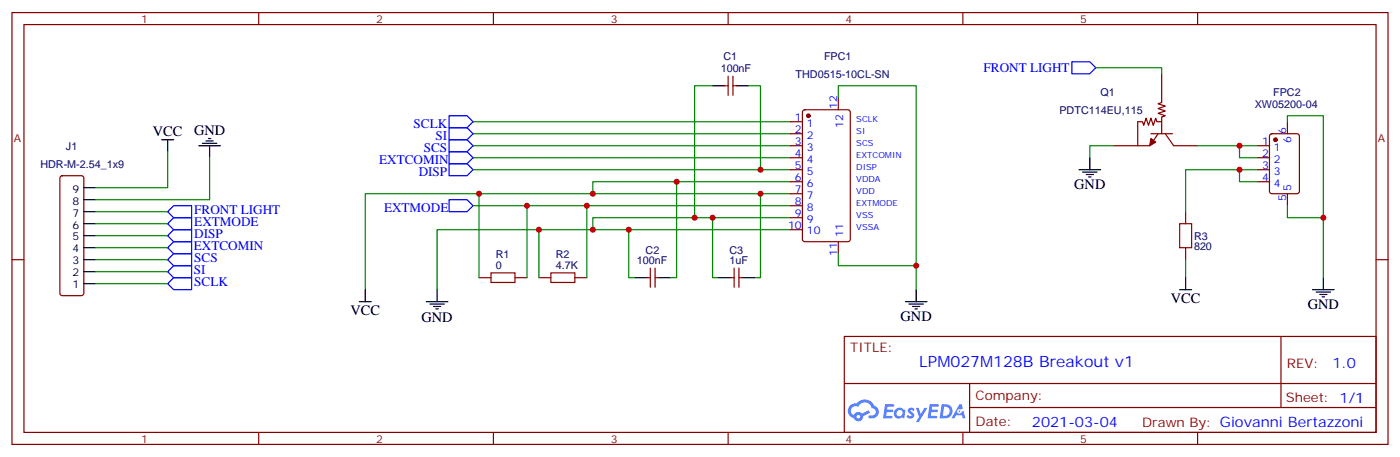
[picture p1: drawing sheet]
<svg xmlns="http://www.w3.org/2000/svg" width="412mm" height="134mm" viewBox="0 0 412 134" stroke-linecap="round" stroke-linejoin="round" font-family="sans-serif">
<g fill="none" stroke="#870000" stroke-width=".35">
<path d="M3.5 3.7h405.4v127h-405.4zM7.1 7.2h398.2v120h-398.2zM76.2 3.7v3.5M145.3 3.7v3.5M214.5 3.7v3.5M283.6 3.7v3.5M352.8 3.7v3.5M3.5 76.4h3.6M405.3 76.4h3.6M248.7 99h156.6v28.2h-156.6zM377.3 99v20.9M248.7 112.8h156.5"/>
<path d="M285.6 119.9h119.6M285.6 112.8v14.1M76.2 127.2v3.5M145.3 127.2v3.5M214.5 127.2v3.5M283.6 127.2v3.5M352.8 127.2v3.5"/>
</g>
<g fill="#5487ff">
<path d="M267.7 120.1a1.22 1.22 0 0 1 1.7 .3l-.4 .6a.47 .47 0 0 0-.3-.4 .47 .47 0 0 0-.5 .2l.1 .2a1.14 1.14 0 0 1 .8 1.7 1.14 1.14 0 0 1-1.9 0l-.2-.2 .5-.5 .7 .4a.29 .29 0 0 0 .3-.2 .29 .29 0 0 0-.2-.4 1.04 1.04 0 0 1-.6-1.7z"/>
<path d="M260.7 118.9h2.4l.3 .2-.2 .5h-1.8l-.1 .9h1.5l.3 .3-.3 .4h-1.6l-.2 1.1 1.7 .1 .2 .3-.2 .3h-2.6z"/>
<path d="M273.8 118.9h2.4l.3 .2-.1 .5h-1.8l-.2 .9h1.6l.3 .3-.4 .4h-1.6l-.1 1.1 1.7 .1 .2 .3-.2 .3h-2.6z"/>
<path d="M282.6 118.9h.7l.3 1.2-.6 .4a.69 .69 0 0 0-1 .2 .69 .69 0 0 0 .4 1 .69 .69 0 0 0 .9-.6l.5-.3 .6 2.2h-.8l-.2-.9h-1.8l-.5 .9h-.8z"/>
<path d="M269.8 120h.8l.6 1.8 1.1-1.8h.9l-2.6 4.2h-.8l.9-1.6z"/>
<path d="M277.4 118.9l-.6 4.1h1.3a2.11 2.11 0 0 0 2.5-2.1 2.11 2.11 0 0 0-2.5-2zM278.1 119.6a1.39 1.39 0 0 1 1.7 1.4 1.39 1.39 0 0 1-1.8 1.3h-.3z"/>
<path d="M263.7 120.5a1.54 1.54 0 0 0-.1 2.1 1.54 1.54 0 0 0 2.2 .2l.6 .2 .3-2.3-.2-.2-.4-.1a1.49 1.49 0 0 0-2.4 .1zM264 121.5a.94 .94 0 0 1 1.8 0 .94 .94 0 0 1-1.8 0z"/>
<path d="M250.4 119.3a2.18 2.18 0 0 0 1.1 3.7 1.44 1.44 0 0 0 1.6 .9 1.44 1.44 0 0 0 1.2-1.5l2-1-.5-.7-1.9 .9a1.47 1.47 0 0 0-2.4 .5 1.39 1.39 0 0 1-.7-2 1.39 1.39 0 0 1 2-.4 2.12 2.12 0 0 1 2.2-1.3 2.12 2.12 0 0 1 1.9 1.6 1.14 1.14 0 0 1 1.1 1.5 1.14 1.14 0 0 1-1.7 .7 .43 .43 0 0 0-.5 .3 .43 .43 0 0 0 .4 .5 1.98 1.98 0 0 0 2.5-1.2 1.98 1.98 0 0 0-1.2-2.5 3.1 3.1 0 0 0-5.3-.7l-.9 .1zM252.3 122.6a.55 .55 0 0 1 1.1 0 .55 .55 0 0 1-1.1 0z"/>
<circle cx="282.6" cy="121" r=".26"/>
</g>
<g fill="none" stroke="#00f" stroke-width=".35">
<path d="M315.7 18.2h5.3l1.8 1.7-1.8 1.8h-5.3zM132.3 34h5.3l1.7 1.8-1.7 1.8h-5.3zM132.3 37.6h5.3l1.7 1.7-1.7 1.8h-5.3zM132.3 41.1h5.3l1.7 1.8-1.7 1.7h-5.3zM132.3 44.6h5.3l1.7 1.8-1.7 1.8h-5.3zM132.3 48.2h5.3l1.7 1.7-1.7 1.8h-5.3zM132.3 58.7h5.3l1.7 1.8-1.7 1.8h-5.3zM49.4 65.8l1.8-1.8h5.2v3.6h-5.2zM49.4 69.3l1.8-1.7h5.2v3.5h-5.2zM49.4 72.8l1.8-1.7h5.2v3.5h-5.2zM49.4 76.4l1.8-1.8h5.2v3.5h-5.2zM49.4 79.9l1.8-1.8h5.2v3.6h-5.2z"/>
<path d="M49.4 62.3l1.8-1.8h5.2v3.5h-5.2zM49.4 83.4l1.8-1.7h5.2v3.5h-5.2z"/>
</g>
<g fill="none" stroke="#008700" stroke-width=".35">
<path d="M322.8 19.9h19.4v1.8M139.3 35.8h93.5M139.3 39.3h93.5M209.9 25.2h-5.3v38.8M220.5 25.2h3.5v24.7M246.9 28.8v-3.6h23v60M379.2 35.8v-1.8h10.6v47.7M49.4 44.6v10.6h-21.2M61.7 46.4v12.3h-33.5M139.3 42.9h93.5M139.3 46.4h93.5M139.3 49.9h93.5"/>
<path d="M141.1 57v24.7M199.3 53.4v28.3h-1.7M224 57v24.7h-1.8M232.8 57h-125.2v28.2M232.8 53.4h-58.2v3.6M328.1 42.9h-7.1v3.5M352.8 42.9h17.6M365.1 42.9v3.5h5.3M365.1 49.9v3.5h5.3M370.4 49.9h-21.2v12.4M28.2 79.9h21.2M28.2 76.4h21.2"/>
<path d="M28.2 72.8h21.2M28.2 69.3h21.2M28.2 65.8h21.2M28.2 62.3h21.2M139.3 60.5h93.5M155.2 60.5v21.2M158.7 67.6v14.1M172.9 60.5v21.2M185.2 67.6v14.1h1.8M209.9 64v17.7h1.8M232.8 67.6h-104v17.6M232.8 64h-58.2v3.6"/>
<path d="M246.9 74.6v3.5h23M349.2 76.4v5.3M379.2 60.5v3.5h10.6M28.2 83.4h21.2"/>
</g>
<path d="M347.5 65.8h3.5v7h-3.5zM144.6 80.3h7.1v2.8h-7.1zM162.3 80.3h7v2.8h-7z" fill="none" stroke="#a10000" stroke-width=".35"/>
<g fill="none" stroke="#870000" stroke-width=".35">
<path d="M213.4 25.2h1.1M214.5 22.4v5.6M215.9 22.4v5.6M215.9 25.2h1.1M232.8 39.3h3.6M232.8 35.8h3.6M236.6 32.5l.5-.2h12.7l.6 .4 .1 37.7-.5 .6-12.9 .1-.7-.5v-37.6zM246.9 28.8v3.5M339 39.3h6.4M342.2 35.8h-1.4l-.4-1.1-.7 2.2-.7-2.2-.7 2.2-.7-2.2-.7 2.2-.4-1.1h-1.4v7.1h3.6l2.4-3.6M342.2 21.7v8.5l-1.1 .3 2.2 .7-2.2 .7 2.2 .7-2.2 .7 2.2 .7-1.1 .4v4.9M343.3 39.3l2.4 3.6h7.1"/>
<path d="M374.2 39.5l.4-.2h7.5l.6 .5 .1 16.5-.5 .6-7.7 .1-.6-.5-.1-16.5zM379.2 35.8v3.5M17.9 51.9l.4-.2h5.7l.5 .2 .2 .5v33.9l-.2 .5-.5 .2h-5.7l-.5-.3-.2-.4v-33.9zM232.8 42.9h3.6M232.8 46.4h3.6M232.8 49.9h3.6M232.8 53.4h3.6M232.8 57h3.6M328.1 42.9h7M370.4 42.9h3.5M370.4 46.4h3.5M370.4 49.9h3.5"/>
<path d="M370.4 53.4h3.5M379.2 57v3.5M191.6 78.8v5.7M193 78.8v5.7M216.3 78.8v5.7M217.7 78.8v5.7M232.8 60.5h3.6M232.8 64h3.6M232.8 67.6h3.6M246.9 71.1v3.5M349.2 62.3v3.5M349.2 72.8v3.6"/>
<path d="M141.1 81.7h3.5M151.7 81.7h3.5M158.7 81.7h3.6M169.3 81.7h3.6M190.5 81.7h1.1M193 81.7h1M215.2 81.7h1.1M217.7 81.7h1"/>
</g>
<g fill="none" stroke="#000" stroke-width=".35">
<path d="M209.9 25.2h3.5M217 25.2h3.5M24.7 58.7h3.5M24.7 55.2h3.5M47.6 41.1h3.6M49.4 41.1v3.5M58.6 42.9h6.3M59.6 42.2h4.3M60.7 41.5h2.1M61.4 40.7h.7M61.7 42.9v3.5M317.9 49.9h6.3"/>
<path d="M318.9 50.6h4.2M320 51.3h2.1M320.7 52h.7M321 46.4v3.5M24.7 79.9h3.5M24.7 76.4h3.5M24.7 72.8h3.5M24.7 69.3h3.5M24.7 65.8h3.5M24.7 62.3h3.5M24.7 83.4h3.5M105.8 88.7h3.6"/>
<path d="M107.6 85.2v3.5M125.6 88.7h6.3M126.6 89.4h4.3M127.7 90.1h2.1M128.4 90.8h.7M128.8 85.2v3.5M187 81.7h3.5M194 81.7h3.6M211.7 81.7h3.5M218.7 81.7h3.5M266.7 88.7h6.3M267.8 89.4h4.2"/>
<path d="M268.8 90.1h2.1M269.5 90.8h.7M269.9 85.2v3.5M347.5 85.2h3.5M349.2 81.7v3.5M386.6 85.2h6.4M387.7 85.9h4.2M388.8 86.6h2.1M389.5 87.3h.7M389.8 81.7v3.5"/>
</g>
<g fill="#870000" stroke="#870000" stroke-width=".35">
<path d="M339 40.7l1.4 1.1-1.7 1.1z"/>
<circle cx="375.7" cy="41.1" r=".53"/>
<circle cx="238.1" cy="34" r=".53"/>
</g>
<g fill="#c00">
<circle cx="174.6" cy="57" r=".88"/>
<circle cx="172.9" cy="60.5" r=".88"/>
<circle cx="158.8" cy="67.6" r=".88"/>
<circle cx="155.2" cy="60.5" r=".88"/>
<circle cx="224" cy="57" r=".88"/>
<circle cx="141.1" cy="57" r=".88"/>
<circle cx="199.3" cy="53.4" r=".88"/>
<circle cx="185.2" cy="67.6" r=".88"/>
<circle cx="224" cy="49.9" r=".88"/>
<circle cx="204.6" cy="64" r=".88"/>
<circle cx="209.9" cy="64" r=".88"/>
<circle cx="174.6" cy="67.6" r=".88"/>
<circle cx="269.9" cy="78.1" r=".88"/>
<circle cx="365.1" cy="42.9" r=".88"/>
<circle cx="365.1" cy="49.9" r=".88"/>
<circle cx="389.8" cy="64" r=".88"/>
</g>
<text font-size="4.6" fill="#00f" x="270.8" y="108">LPM027M128B Breakout v1</text>
<g font-size="4.2">
<text x="45" y="40.1">VCC</text>
<text x="57.1" y="39.7">GND</text>
<text x="316.4" y="55.6">GND</text>
<text x="344.9" y="89.2">VCC</text>
<text x="103.3" y="92.7">VCC</text>
<text x="124.2" y="94.7">GND</text>
<text x="265.3" y="94.4">GND</text>
<text x="385.2" y="90.8">GND</text>
</g>
<g font-size="4.2" fill="#00f">
<text x="392.5" y="108.2">1.0</text>
<text x="304" y="125.6">2021-03-04</text>
</g>
<g font-size="3.9" fill="#00f">
<text x="289.7" y="21.2">FRONT LIGHT</text>
<text x="121.8" y="37.6">SCLK</text>
<text x="128.3" y="41.1">SI</text>
<text x="124.8" y="44.6">SCS</text>
<text x="111.7" y="48.1">EXTCOMIN</text>
<text x="123.3" y="51.6">DISP</text>
<text x="57.2" y="63">FRONT LIGHT</text>
<text x="113.1" y="62.2">EXTMODE</text>
<text x="57.2" y="66.5">EXTMODE</text>
<text x="57.2" y="70.1">DISP</text>
<text x="57.1" y="73.6">EXTCOMIN</text>
<text x="57.2" y="77.1">SCS</text>
<text x="57.1" y="80.7">SI</text>
<text x="57.2" y="84.2">SCLK</text>
</g>
<g font-size="3.9" fill="#800">
<text x="250.5" y="103.5">TITLE:</text>
<text x="379.1" y="108.2">REV:</text>
<text x="287.4" y="117.7">Company:</text>
<text x="378.7" y="118.4">Sheet: 1/1</text>
<text x="287.4" y="125.4">Date:</text>
<text x="336.4" y="125.5">Drawn By: Giovanni Bertazzoni</text>
</g>
<g font-size="3.2" fill="#800">
<text x="41.6" y="6.7">1</text>
<text x="110.8" y="6.7">2</text>
<text x="179.9" y="6.7">3</text>
<text x="249.1" y="6.7">4</text>
<text x="318.2" y="6.7">5</text>
<text x="4.1" y="41.8">A</text>
<text x="405.9" y="41.8">A</text>
<text x="41.6" y="130.2">1</text>
<text x="110.8" y="130.2">2</text>
<text x="179.9" y="130.2">3</text>
<text x="249.1" y="130.2">4</text>
<text x="318.2" y="130.2">5</text>
</g>
<g font-size="3.2" fill="#000080">
<text x="213.1" y="17.6">C1</text>
<text x="242.7" y="17.5">FPC1</text>
<text x="212.3" y="21.1">100nF</text>
<text x="234.4" y="22.8">THD0515-10CL-SN</text>
<text x="324.1" y="28.1">Q1</text>
<text x="375" y="28.1">FPC2</text>
<text x="312.1" y="33.4">PDTC114EU,115</text>
<text x="369.6" y="31.6">XW05200-04</text>
<text x="19.4" y="44">J1</text>
<text x="11.9" y="49.3">HDR-M-2.54_1x9</text>
<text x="351.7" y="70.5">R3</text>
<text x="146.1" y="76">R1</text>
<text x="163.7" y="76">R2</text>
<text x="187.6" y="77.5">100nF</text>
<text x="190.2" y="74.6">C2</text>
<text x="214.9" y="77.8">1uF</text>
<text x="214.9" y="74.6">C3</text>
<text x="351.7" y="73.6">820</text>
<text x="146.1" y="79.2">0</text>
<text x="163.7" y="79.2">4.7K</text>
</g>
<g font-size="3.2" fill="#00f">
<text x="234.2" y="35.5">1</text>
<text x="246.6" y="32.1" transform="rotate(-90 246.6 32.1)">12</text>
<text x="234.2" y="39">2</text>
<text x="237.7" y="37.2">1</text>
<text x="237.7" y="40.7">2</text>
<text x="248.4" y="37.6" transform="rotate(-90 248.4 37.6)">12</text>
<text x="378.9" y="39.3" transform="rotate(-90 378.9 39.3)">6</text>
<text x="234.2" y="42.5">3</text>
<text x="234.2" y="46">4</text>
<text x="237.7" y="44.3">3</text>
<text x="237.7" y="47.8">4</text>
<text x="371.8" y="42.5">1</text>
<text x="371.8" y="46">2</text>
<text x="375.2" y="44.3">1</text>
<text x="375.2" y="47.8">2</text>
<text x="380.3" y="42.1" transform="rotate(-90 380.3 42.1)">6</text>
<text x="234.2" y="49.6">5</text>
<text x="234.2" y="53.1">6</text>
<text x="237.7" y="51.3">5</text>
<text x="371.8" y="49.6">3</text>
<text x="371.8" y="53.1">4</text>
<text x="375.2" y="51.3">3</text>
<text x="234.2" y="56.6">7</text>
<text x="237.7" y="54.9">6</text>
<text x="237.7" y="58.4">7</text>
<text x="375.2" y="54.9">4</text>
<text x="378.9" y="59" transform="rotate(-90 378.9 59)">5</text>
<text x="380.3" y="56.3" transform="rotate(-90 380.3 56.3)">5</text>
<text x="234.2" y="60.1">8</text>
<text x="234.2" y="63.7">9</text>
<text x="237.7" y="61.9">8</text>
<text x="237.7" y="65.4">9</text>
<text x="232.2" y="67.2">10</text>
<text x="237.7" y="69">10</text>
<text x="248.4" y="69.8" transform="rotate(-90 248.4 69.8)">11</text>
<text x="246.6" y="75.3" transform="rotate(-90 246.6 75.3)">11</text>
</g>
<g font-size="3.2">
<text x="21.4" y="56.6">9</text>
<text x="21.4" y="63.7">7</text>
<text x="21.4" y="60.1">8</text>
<text x="21.4" y="70.7">5</text>
<text x="21.4" y="67.2">6</text>
<text x="21.4" y="77.8">3</text>
<text x="21.4" y="74.3">4</text>
<text x="21.4" y="81.3">2</text>
<text x="21.4" y="84.8">1</text>
</g>
<g font-size="2.5" fill="#00f">
<text x="252.2" y="35.8">SCLK</text>
<text x="252.2" y="39.3">SI</text>
<text x="252.2" y="42.9">SCS</text>
<text x="252.2" y="46.4">EXTCOMIN</text>
<text x="252.2" y="49.9">DISP</text>
<text x="252.2" y="53.4">VDDA</text>
<text x="252.2" y="57">VDD</text>
<text x="252.2" y="60.5">EXTMODE</text>
<text x="252.2" y="64">VSS</text>
<text x="252.2" y="67.6">VSSA</text>
</g>
</svg>
